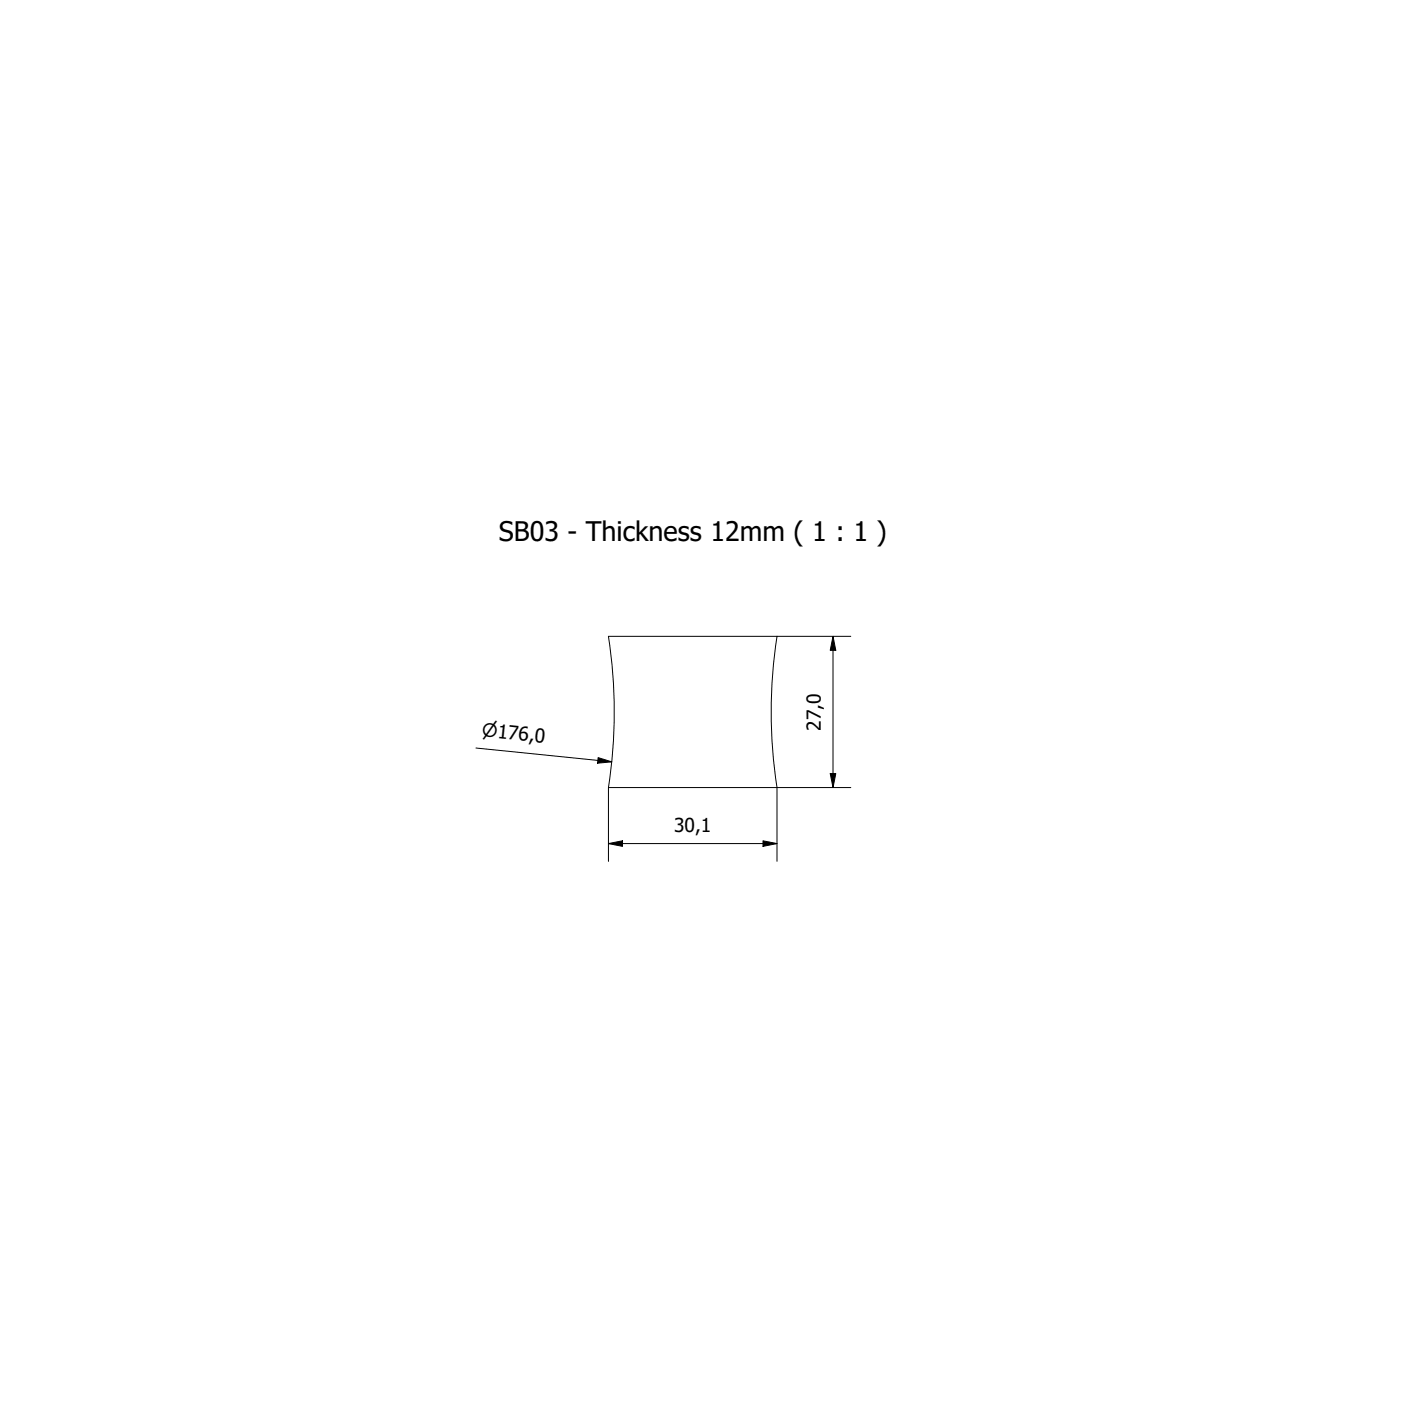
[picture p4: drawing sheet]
<svg xmlns="http://www.w3.org/2000/svg" width="250mm" height="250mm" viewBox="0 0 250 250" stroke-linecap="round" stroke-linejoin="round" font-family="sans-serif">
<!-- layer: Visible (ISO) -->
<path d="M108.6 113.6h30.1a88.2 88.2 0 0 0 0 27h-30.1a88 88 0 0 0 0-27z" fill="none" stroke="#000" stroke-width=".18"/>
<!-- layer: Dimension (ISO) -->
<path d="M138.7 113.6h13.2M148.7 113.6l.5 2.5h-1zM148.7 113.6v27M85 133.5l24.2 2.5M106.8 135.3l2.4 .7-2.5 .3zM148.2 138.1h1l-.5 2.5zM108.6 150.6l2.5-.5v1zM108.6 150.6h30.1M108.6 140.6v13.2M136.2 150.1l2.5 .5-2.5 .5zM151.9 140.6h-13.2v13.2" fill="none" stroke="#000" stroke-width=".18"/>
<path d="M148.7 113.6l.5 2.5h-1zM106.8 135.3l2.4 .7-2.5 .3zM148.2 138.1h1l-.5 2.5zM108.6 150.6l2.5-.5v1zM136.2 150.1l2.5 .5-2.5 .5z" fill="#000"/>
<text font-size="4.8" x="89" y="96.6">SB03 - Thickness 12mm ( 1 : 1 )</text>
<g font-size="3.4">
<text x="146.6" y="130.4" transform="rotate(-90 146.6 130.4)">27,0</text>
<text x="120.3" y="148.5">30,1</text>
</g>
<text font-size="3.3" x="85.9" y="131.5" transform="rotate(6 85.9 131.5)">⌀176,0</text>
</svg>
